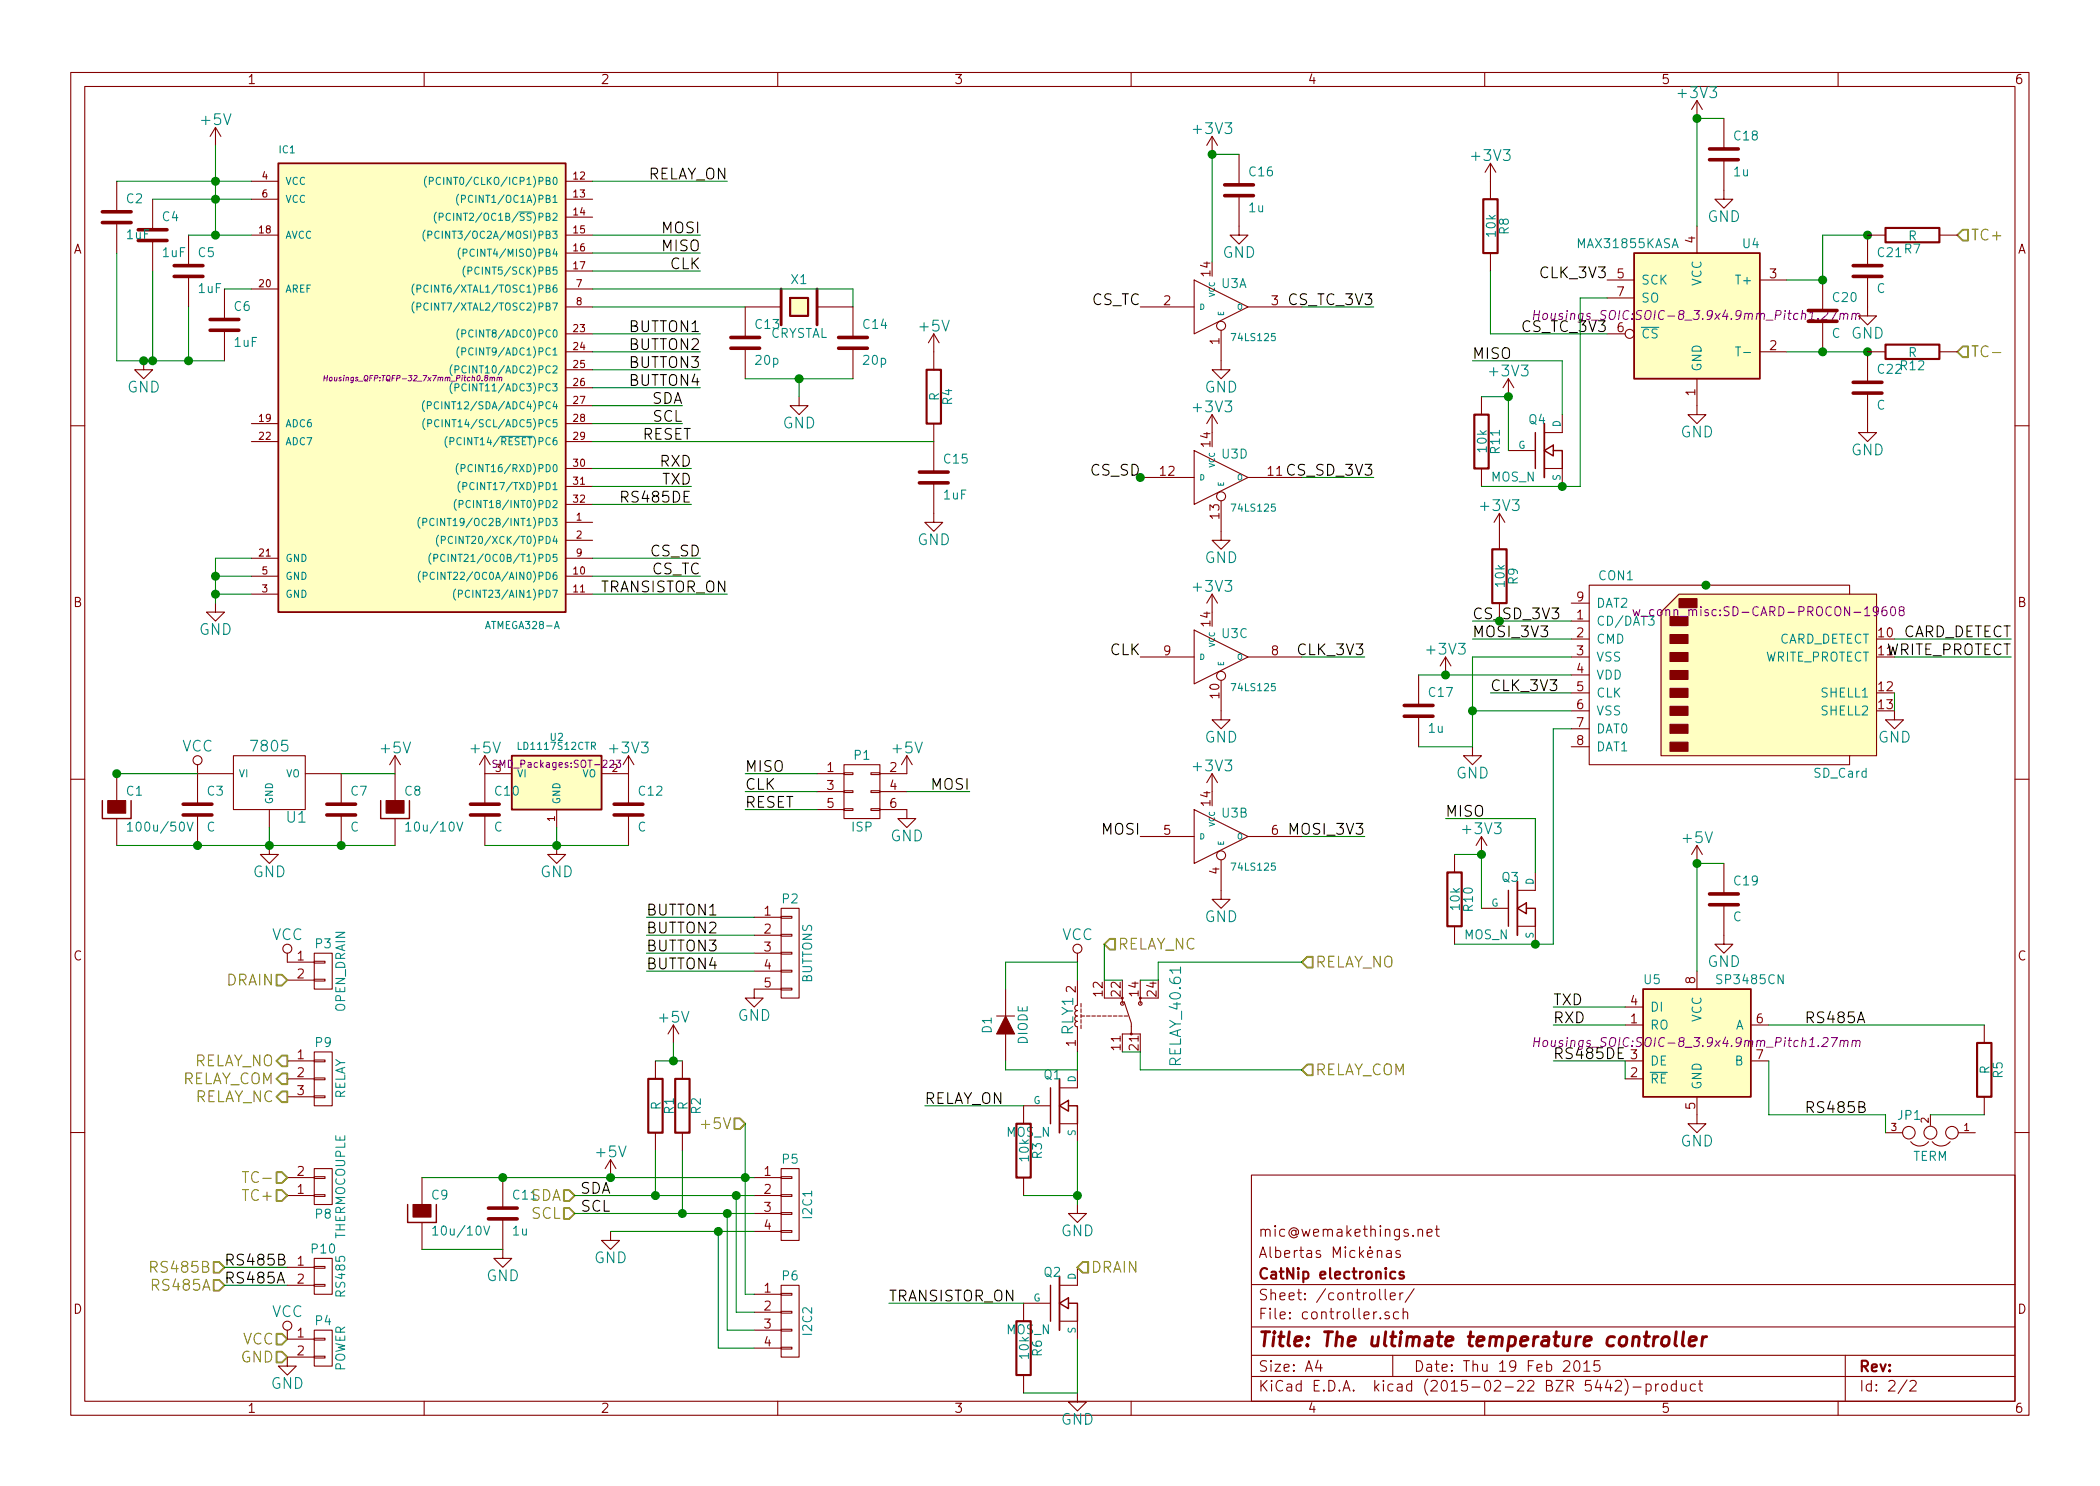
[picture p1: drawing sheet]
EESchema Schematic File Version 2
LIBS:power
LIBS:device
LIBS:transistors
LIBS:conn
LIBS:linear
LIBS:regul
LIBS:74xx
LIBS:cmos4000
LIBS:adc-dac
LIBS:memory
LIBS:xilinx
LIBS:special
LIBS:microcontrollers
LIBS:dsp
LIBS:microchip
LIBS:analog_switches
LIBS:motorola
LIBS:texas
LIBS:intel
LIBS:audio
LIBS:interface
LIBS:digital-audio
LIBS:philips
LIBS:display
LIBS:cypress
LIBS:siliconi
LIBS:opto
LIBS:atmel
LIBS:contrib
LIBS:valves
LIBS:relays
LIBS:w_relay
LIBS:ultimate-temp-controller-cache
EELAYER 25 0
EELAYER END
$Descr A4 11693 8268
encoding utf-8
Sheet 2 2
Title "The ultimate temperature controller"
Date "Thu 19 Feb 2015"
Rev ""
Comp "CatNip electronics"
Comment1 "Albertas Mickėnas"
Comment2 "mic@wemakethings.net"
Comment3 ""
Comment4 ""
$EndDescr
$Comp
L ATMEGA328-A IC1
U 1 1
P 2300 2100
F 0 "IC1" H 1550 3350 40  0000 L BNN
F 1 "ATMEGA328-A" H 2700 700 40  0000 L BNN
F 2 "Housings_QFP:TQFP-32_7x7mm_Pitch0.8mm" H 2300 2100 30  0000 C CIN
F 3 "" H 2300 2100 60  0000 C CNN
	1    2300 2100
	1    0    0    -1  
$EndComp
$Comp
L MAX31855KASA U4
U 1 1
P 9450 1750
F 0 "U4" H 9100 2150 50  0000 L CNN
F 1 "MAX31855KASA" H 9550 2150 50  0000 L CNN
F 2 "Housings_SOIC:SOIC-8_3.9x4.9mm_Pitch1.27mm" H 9450 1750 50  0000 C CIN
F 3 "" H 9450 1750 60  0000 C CNN
	1    9450 1750
	-1   0    0    -1  
$EndComp
$Comp
L SD_Card CON1
U 1 1
P 9650 3750
F 0 "CON1" H 9000 4300 50  0000 C CNN
F 1 "SD_Card" H 10250 3200 50  0000 C CNN
F 2 "w_conn_misc:SD-CARD-PROCON-19608" H 9850 4100 50  0000 C CNN
F 3 "" H 9650 3750 60  0000 C CNN
	1    9650 3750
	1    0    0    -1  
$EndComp
$Comp
L SP3485CN U5
U 1 1
P 9450 5800
F 0 "U5" H 9150 6150 50  0000 L CNN
F 1 "SP3485CN" H 9550 6150 50  0000 L CNN
F 2 "Housings_SOIC:SOIC-8_3.9x4.9mm_Pitch1.27mm" H 9450 5800 50  0000 C CIN
F 3 "" H 9450 5800 60  0000 C CNN
	1    9450 5800
	1    0    0    -1  
$EndComp
$Comp
L 7805 U1
U 1 1
P 1500 4350
F 0 "U1" H 1650 4154 60  0000 C CNN
F 1 "7805" H 1500 4550 60  0000 C CNN
F 2 "Discret:LM78XXV" H 1500 4350 60  0001 C CNN
F 3 "" H 1500 4350 60  0000 C CNN
	1    1500 4350
	1    0    0    -1  
$EndComp
$Comp
L C C4
U 1 1
P 850 1300
F 0 "C4" H 900 1400 50  0000 L CNN
F 1 "1uF" H 900 1200 50  0000 L CNN
F 2 "Capacitors_SMD:C_0603_HandSoldering" H 888 1150 30  0001 C CNN
F 3 "" H 850 1300 60  0000 C CNN
	1    850  1300
	1    0    0    -1  
$EndComp
$Comp
L C C5
U 1 1
P 1050 1500
F 0 "C5" H 1100 1600 50  0000 L CNN
F 1 "1uF" H 1100 1400 50  0000 L CNN
F 2 "Capacitors_SMD:C_0603_HandSoldering" H 1088 1350 30  0001 C CNN
F 3 "" H 1050 1500 60  0000 C CNN
	1    1050 1500
	1    0    0    -1  
$EndComp
$Comp
L C C2
U 1 1
P 650 1200
F 0 "C2" H 700 1300 50  0000 L CNN
F 1 "1uF" H 700 1100 50  0000 L CNN
F 2 "Capacitors_SMD:C_0603_HandSoldering" H 688 1050 30  0001 C CNN
F 3 "" H 650 1200 60  0000 C CNN
	1    650  1200
	1    0    0    -1  
$EndComp
$Comp
L +5V #PWR3
U 1 1
P 1200 800
F 0 "#PWR3" H 1200 650 60  0001 C CNN
F 1 "+5V" H 1200 940 60  0000 C CNN
F 2 "" H 1200 800 60  0000 C CNN
F 3 "" H 1200 800 60  0000 C CNN
	1    1200 800 
	1    0    0    -1  
$EndComp
$Comp
L C C6
U 1 1
P 1250 1800
F 0 "C6" H 1300 1900 50  0000 L CNN
F 1 "1uF" H 1300 1700 50  0000 L CNN
F 2 "Capacitors_SMD:C_0603_HandSoldering" H 1288 1650 30  0001 C CNN
F 3 "" H 1250 1800 60  0000 C CNN
	1    1250 1800
	1    0    0    -1  
$EndComp
$Comp
L GND #PWR1
U 1 1
P 800 2000
F 0 "#PWR1" H 800 1750 60  0001 C CNN
F 1 "GND" H 800 1850 60  0000 C CNN
F 2 "" H 800 2000 60  0000 C CNN
F 3 "" H 800 2000 60  0000 C CNN
	1    800  2000
	1    0    0    -1  
$EndComp
$Comp
L GND #PWR4
U 1 1
P 1200 3350
F 0 "#PWR4" H 1200 3100 60  0001 C CNN
F 1 "GND" H 1200 3200 60  0000 C CNN
F 2 "" H 1200 3350 60  0000 C CNN
F 3 "" H 1200 3350 60  0000 C CNN
	1    1200 3350
	1    0    0    -1  
$EndComp
$Comp
L CRYSTAL X1
U 1 1
P 4450 1700
F 0 "X1" H 4450 1850 50  0000 C CNN
F 1 "CRYSTAL" H 4450 1550 50  0000 C CNN
F 2 "Crystals:Crystal_HC49-SD_SMD" H 4450 1700 60  0001 C CNN
F 3 "" H 4450 1700 60  0000 C CNN
	1    4450 1700
	1    0    0    -1  
$EndComp
$Comp
L C C14
U 1 1
P 4750 1900
F 0 "C14" H 4800 2000 50  0000 L CNN
F 1 "20p" H 4800 1800 50  0000 L CNN
F 2 "Capacitors_SMD:C_0603_HandSoldering" H 4788 1750 30  0001 C CNN
F 3 "" H 4750 1900 60  0000 C CNN
	1    4750 1900
	1    0    0    -1  
$EndComp
$Comp
L C C13
U 1 1
P 4150 1900
F 0 "C13" H 4200 2000 50  0000 L CNN
F 1 "20p" H 4200 1800 50  0000 L CNN
F 2 "Capacitors_SMD:C_0603_HandSoldering" H 4188 1750 30  0001 C CNN
F 3 "" H 4150 1900 60  0000 C CNN
	1    4150 1900
	1    0    0    -1  
$EndComp
$Comp
L GND #PWR18
U 1 1
P 4450 2200
F 0 "#PWR18" H 4450 1950 60  0001 C CNN
F 1 "GND" H 4450 2050 60  0000 C CNN
F 2 "" H 4450 2200 60  0000 C CNN
F 3 "" H 4450 2200 60  0000 C CNN
	1    4450 2200
	1    0    0    -1  
$EndComp
$Comp
L C C15
U 1 1
P 5200 2650
F 0 "C15" H 5250 2750 50  0000 L CNN
F 1 "1uF" H 5250 2550 50  0000 L CNN
F 2 "Capacitors_SMD:C_0603_HandSoldering" H 5238 2500 30  0001 C CNN
F 3 "" H 5200 2650 60  0000 C CNN
	1    5200 2650
	1    0    0    -1  
$EndComp
$Comp
L GND #PWR22
U 1 1
P 5200 2850
F 0 "#PWR22" H 5200 2600 60  0001 C CNN
F 1 "GND" H 5200 2700 60  0000 C CNN
F 2 "" H 5200 2850 60  0000 C CNN
F 3 "" H 5200 2850 60  0000 C CNN
	1    5200 2850
	1    0    0    -1  
$EndComp
$Comp
L R R4
U 1 1
P 5200 2200
F 0 "R4" V 5280 2200 50  0000 C CNN
F 1 "R" V 5207 2201 50  0000 C CNN
F 2 "Resistors_SMD:R_0603_HandSoldering" V 5130 2200 30  0001 C CNN
F 3 "" H 5200 2200 30  0000 C CNN
	1    5200 2200
	1    0    0    -1  
$EndComp
$Comp
L +5V #PWR21
U 1 1
P 5200 1950
F 0 "#PWR21" H 5200 1800 60  0001 C CNN
F 1 "+5V" H 5200 2090 60  0000 C CNN
F 2 "" H 5200 1950 60  0000 C CNN
F 3 "" H 5200 1950 60  0000 C CNN
	1    5200 1950
	1    0    0    -1  
$EndComp
$Comp
L CONN_01X02 P8
U 1 1
P 1800 6600
F 0 "P8" H 1800 6750 50  0000 C CNN
F 1 "THERMOCOUPLE" V 1900 6600 50  0000 C CNN
F 2 "w_conn_screw:mors_2p" H 1800 6600 60  0001 C CNN
F 3 "" H 1800 6600 60  0000 C CNN
	1    1800 6600
	1    0    0    1   
$EndComp
Text HLabel 1600 6650 0    60   Input ~ 0
TC+
Text HLabel 1600 6550 0    60   Input ~ 0
TC-
$Comp
L C C20
U 1 1
P 10150 1750
F 0 "C20" H 10200 1850 50  0000 L CNN
F 1 "C" H 10200 1650 50  0000 L CNN
F 2 "Capacitors_SMD:C_0603_HandSoldering" H 10188 1600 30  0001 C CNN
F 3 "" H 10150 1750 60  0000 C CNN
	1    10150 1750
	1    0    0    -1  
$EndComp
$Comp
L C C21
U 1 1
P 10400 1500
F 0 "C21" H 10450 1600 50  0000 L CNN
F 1 "C" H 10450 1400 50  0000 L CNN
F 2 "Capacitors_SMD:C_0603_HandSoldering" H 10438 1350 30  0001 C CNN
F 3 "" H 10400 1500 60  0000 C CNN
	1    10400 1500
	1    0    0    -1  
$EndComp
$Comp
L GND #PWR42
U 1 1
P 9450 2250
F 0 "#PWR42" H 9450 2000 60  0001 C CNN
F 1 "GND" H 9450 2100 60  0000 C CNN
F 2 "" H 9450 2250 60  0000 C CNN
F 3 "" H 9450 2250 60  0000 C CNN
	1    9450 2250
	1    0    0    -1  
$EndComp
$Comp
L GND #PWR47
U 1 1
P 10400 1700
F 0 "#PWR47" H 10400 1450 60  0001 C CNN
F 1 "GND" H 10400 1550 60  0000 C CNN
F 2 "" H 10400 1700 60  0000 C CNN
F 3 "" H 10400 1700 60  0000 C CNN
	1    10400 1700
	1    0    0    -1  
$EndComp
$Comp
L C C22
U 1 1
P 10400 2150
F 0 "C22" H 10450 2250 50  0000 L CNN
F 1 "C" H 10450 2050 50  0000 L CNN
F 2 "Capacitors_SMD:C_0603_HandSoldering" H 10438 2000 30  0001 C CNN
F 3 "" H 10400 2150 60  0000 C CNN
	1    10400 2150
	1    0    0    -1  
$EndComp
$Comp
L GND #PWR48
U 1 1
P 10400 2350
F 0 "#PWR48" H 10400 2100 60  0001 C CNN
F 1 "GND" H 10400 2200 60  0000 C CNN
F 2 "" H 10400 2350 60  0000 C CNN
F 3 "" H 10400 2350 60  0000 C CNN
	1    10400 2350
	1    0    0    -1  
$EndComp
Text HLabel 10900 1300 2    60   Input ~ 0
TC+
Text HLabel 10900 1950 2    60   Input ~ 0
TC-
$Comp
L LD1117S12CTR U2
U 1 1
P 3100 4350
F 0 "U2" H 3100 4600 40  0000 C CNN
F 1 "LD1117S12CTR" H 3100 4550 40  0000 C CNN
F 2 "SMD_Packages:SOT-223" H 3100 4450 40  0000 C CNN
F 3 "" H 3100 4350 60  0000 C CNN
	1    3100 4350
	1    0    0    -1  
$EndComp
$Comp
L +5V #PWR10
U 1 1
P 2700 4300
F 0 "#PWR10" H 2700 4150 60  0001 C CNN
F 1 "+5V" H 2700 4440 60  0000 C CNN
F 2 "" H 2700 4300 60  0000 C CNN
F 3 "" H 2700 4300 60  0000 C CNN
	1    2700 4300
	1    0    0    -1  
$EndComp
$Comp
L +3V3 #PWR15
U 1 1
P 3500 4300
F 0 "#PWR15" H 3500 4150 60  0001 C CNN
F 1 "+3V3" H 3500 4440 60  0000 C CNN
F 2 "" H 3500 4300 60  0000 C CNN
F 3 "" H 3500 4300 60  0000 C CNN
	1    3500 4300
	1    0    0    -1  
$EndComp
$Comp
L VCC #PWR2
U 1 1
P 1100 4300
F 0 "#PWR2" H 1100 4150 60  0001 C CNN
F 1 "VCC" H 1100 4450 60  0000 C CNN
F 2 "" H 1100 4300 60  0000 C CNN
F 3 "" H 1100 4300 60  0000 C CNN
	1    1100 4300
	1    0    0    -1  
$EndComp
$Comp
L GND #PWR5
U 1 1
P 1500 4700
F 0 "#PWR5" H 1500 4450 60  0001 C CNN
F 1 "GND" H 1500 4550 60  0000 C CNN
F 2 "" H 1500 4700 60  0000 C CNN
F 3 "" H 1500 4700 60  0000 C CNN
	1    1500 4700
	1    0    0    -1  
$EndComp
$Comp
L GND #PWR12
U 1 1
P 3100 4700
F 0 "#PWR12" H 3100 4450 60  0001 C CNN
F 1 "GND" H 3100 4550 60  0000 C CNN
F 2 "" H 3100 4700 60  0000 C CNN
F 3 "" H 3100 4700 60  0000 C CNN
	1    3100 4700
	1    0    0    -1  
$EndComp
$Comp
L C C3
U 1 1
P 1100 4500
F 0 "C3" H 1150 4600 50  0000 L CNN
F 1 "C" H 1150 4400 50  0000 L CNN
F 2 "Capacitors_SMD:C_0603_HandSoldering" H 1138 4350 30  0001 C CNN
F 3 "" H 1100 4500 60  0000 C CNN
	1    1100 4500
	1    0    0    -1  
$EndComp
$Comp
L C C7
U 1 1
P 1900 4500
F 0 "C7" H 1950 4600 50  0000 L CNN
F 1 "C" H 1950 4400 50  0000 L CNN
F 2 "Capacitors_SMD:C_0603_HandSoldering" H 1938 4350 30  0001 C CNN
F 3 "" H 1900 4500 60  0000 C CNN
	1    1900 4500
	1    0    0    -1  
$EndComp
$Comp
L C C10
U 1 1
P 2700 4500
F 0 "C10" H 2750 4600 50  0000 L CNN
F 1 "C" H 2750 4400 50  0000 L CNN
F 2 "Capacitors_SMD:C_0603_HandSoldering" H 2738 4350 30  0001 C CNN
F 3 "" H 2700 4500 60  0000 C CNN
	1    2700 4500
	1    0    0    -1  
$EndComp
$Comp
L C C12
U 1 1
P 3500 4500
F 0 "C12" H 3550 4600 50  0000 L CNN
F 1 "C" H 3550 4400 50  0000 L CNN
F 2 "Capacitors_SMD:C_0603_HandSoldering" H 3538 4350 30  0001 C CNN
F 3 "" H 3500 4500 60  0000 C CNN
	1    3500 4500
	1    0    0    -1  
$EndComp
$Comp
L CAPAPOL C1
U 1 1
P 650 4500
F 0 "C1" H 700 4600 50  0000 L CNN
F 1 "100u/50V" H 700 4400 50  0000 L CNN
F 2 "Capacitors_ThroughHole:Capacitor8x13RM3.8" H 750 4350 30  0001 C CNN
F 3 "" H 650 4500 300 0000 C CNN
	1    650  4500
	1    0    0    -1  
$EndComp
$Comp
L CAPAPOL C8
U 1 1
P 2200 4500
F 0 "C8" H 2250 4600 50  0000 L CNN
F 1 "10u/10V" H 2250 4400 50  0000 L CNN
F 2 "Capacitors_ThroughHole:Capacitor5x6RM2.5" H 2300 4350 30  0001 C CNN
F 3 "" H 2200 4500 300 0000 C CNN
	1    2200 4500
	1    0    0    -1  
$EndComp
$Comp
L +3V3 #PWR41
U 1 1
P 9450 650
F 0 "#PWR41" H 9450 500 60  0001 C CNN
F 1 "+3V3" H 9450 790 60  0000 C CNN
F 2 "" H 9450 650 60  0000 C CNN
F 3 "" H 9450 650 60  0000 C CNN
	1    9450 650 
	1    0    0    -1  
$EndComp
$Comp
L C C18
U 1 1
P 9600 850
F 0 "C18" H 9650 950 50  0000 L CNN
F 1 "1u" H 9650 750 50  0000 L CNN
F 2 "Capacitors_SMD:C_0603_HandSoldering" H 9638 700 30  0001 C CNN
F 3 "" H 9600 850 60  0000 C CNN
	1    9600 850 
	1    0    0    -1  
$EndComp
$Comp
L GND #PWR45
U 1 1
P 9600 1050
F 0 "#PWR45" H 9600 800 60  0001 C CNN
F 1 "GND" H 9600 900 60  0000 C CNN
F 2 "" H 9600 1050 60  0000 C CNN
F 3 "" H 9600 1050 60  0000 C CNN
	1    9600 1050
	1    0    0    -1  
$EndComp
$Comp
L CONN_01X04 P5
U 1 1
P 4400 6700
F 0 "P5" H 4400 6950 50  0000 C CNN
F 1 "I2C1" V 4500 6700 50  0000 C CNN
F 2 "Pin_Headers:Pin_Header_Straight_1x04" H 4400 6700 60  0001 C CNN
F 3 "" H 4400 6700 60  0000 C CNN
	1    4400 6700
	1    0    0    -1  
$EndComp
$Comp
L CONN_01X04 P6
U 1 1
P 4400 7350
F 0 "P6" H 4400 7600 50  0000 C CNN
F 1 "I2C2" V 4500 7350 50  0000 C CNN
F 2 "Pin_Headers:Pin_Header_Straight_1x04" H 4400 7350 60  0001 C CNN
F 3 "" H 4400 7350 60  0000 C CNN
	1    4400 7350
	1    0    0    -1  
$EndComp
$Comp
L +5V #PWR9
U 1 1
P 2200 4300
F 0 "#PWR9" H 2200 4150 60  0001 C CNN
F 1 "+5V" H 2200 4440 60  0000 C CNN
F 2 "" H 2200 4300 60  0000 C CNN
F 3 "" H 2200 4300 60  0000 C CNN
	1    2200 4300
	1    0    0    -1  
$EndComp
$Comp
L +5V #PWR13
U 1 1
P 3400 6550
F 0 "#PWR13" H 3400 6400 60  0001 C CNN
F 1 "+5V" H 3400 6690 60  0000 C CNN
F 2 "" H 3400 6550 60  0000 C CNN
F 3 "" H 3400 6550 60  0000 C CNN
	1    3400 6550
	1    0    0    -1  
$EndComp
$Comp
L GND #PWR14
U 1 1
P 3400 6850
F 0 "#PWR14" H 3400 6600 60  0001 C CNN
F 1 "GND" H 3400 6700 60  0000 C CNN
F 2 "" H 3400 6850 60  0000 C CNN
F 3 "" H 3400 6850 60  0000 C CNN
	1    3400 6850
	1    0    0    -1  
$EndComp
$Comp
L C C11
U 1 1
P 2800 6750
F 0 "C11" H 2850 6850 50  0000 L CNN
F 1 "1u" H 2850 6650 50  0000 L CNN
F 2 "Capacitors_SMD:C_0603_HandSoldering" H 2838 6600 30  0001 C CNN
F 3 "" H 2800 6750 60  0000 C CNN
	1    2800 6750
	1    0    0    -1  
$EndComp
$Comp
L GND #PWR11
U 1 1
P 2800 6950
F 0 "#PWR11" H 2800 6700 60  0001 C CNN
F 1 "GND" H 2800 6800 60  0000 C CNN
F 2 "" H 2800 6950 60  0000 C CNN
F 3 "" H 2800 6950 60  0000 C CNN
	1    2800 6950
	1    0    0    -1  
$EndComp
$Comp
L CAPAPOL C9
U 1 1
P 2350 6750
F 0 "C9" H 2400 6850 50  0000 L CNN
F 1 "10u/10V" H 2400 6650 50  0000 L CNN
F 2 "Capacitors_ThroughHole:Capacitor5x6RM2.5" H 2450 6600 30  0001 C CNN
F 3 "" H 2350 6750 300 0000 C CNN
	1    2350 6750
	1    0    0    -1  
$EndComp
Text HLabel 3200 6650 0    60   Input ~ 0
SDA
Text HLabel 3200 6750 0    60   Input ~ 0
SCL
Text HLabel 4150 6250 0    60   Input ~ 0
+5V
$Comp
L CONN_01X02 P4
U 1 1
P 1800 7500
F 0 "P4" H 1800 7650 50  0000 C CNN
F 1 "POWER" V 1900 7500 50  0000 C CNN
F 2 "w_conn_screw:mors_2p" H 1800 7500 60  0001 C CNN
F 3 "" H 1800 7500 60  0000 C CNN
	1    1800 7500
	1    0    0    -1  
$EndComp
Text HLabel 1600 7450 0    60   Input ~ 0
VCC
Text HLabel 1600 7550 0    60   Input ~ 0
GND
$Comp
L GND #PWR8
U 1 1
P 1600 7550
F 0 "#PWR8" H 1600 7300 60  0001 C CNN
F 1 "GND" H 1600 7400 60  0000 C CNN
F 2 "" H 1600 7550 60  0000 C CNN
F 3 "" H 1600 7550 60  0000 C CNN
	1    1600 7550
	1    0    0    -1  
$EndComp
$Comp
L VCC #PWR7
U 1 1
P 1600 7450
F 0 "#PWR7" H 1600 7300 60  0001 C CNN
F 1 "VCC" H 1600 7600 60  0000 C CNN
F 2 "" H 1600 7450 60  0000 C CNN
F 3 "" H 1600 7450 60  0000 C CNN
	1    1600 7450
	1    0    0    -1  
$EndComp
Text Label 3400 6650 2    60   ~ 0
SDA
Text Label 3400 6750 2    60   ~ 0
SCL
Text HLabel 1250 7150 0    60   Input ~ 0
RS485A
Text HLabel 1250 7050 0    60   Input ~ 0
RS485B
Text Label 1250 7150 0    60   ~ 0
RS485A
Text Label 1250 7050 0    60   ~ 0
RS485B
$Comp
L R R5
U 1 1
P 11050 5950
F 0 "R5" V 11130 5950 50  0000 C CNN
F 1 "R" V 11057 5951 50  0000 C CNN
F 2 "Resistors_SMD:R_0603_HandSoldering" V 10980 5950 30  0001 C CNN
F 3 "" H 11050 5950 30  0000 C CNN
	1    11050 5950
	1    0    0    -1  
$EndComp
Text Label 10050 6200 0    60   ~ 0
RS485B
Text Label 10050 5700 0    60   ~ 0
RS485A
$Comp
L GND #PWR44
U 1 1
P 9450 6200
F 0 "#PWR44" H 9450 5950 60  0001 C CNN
F 1 "GND" H 9450 6050 60  0000 C CNN
F 2 "" H 9450 6200 60  0000 C CNN
F 3 "" H 9450 6200 60  0000 C CNN
	1    9450 6200
	1    0    0    -1  
$EndComp
$Comp
L C C19
U 1 1
P 9600 5000
F 0 "C19" H 9650 5100 50  0000 L CNN
F 1 "C" H 9650 4900 50  0000 L CNN
F 2 "Capacitors_SMD:C_0603_HandSoldering" H 9638 4850 30  0001 C CNN
F 3 "" H 9600 5000 60  0000 C CNN
	1    9600 5000
	1    0    0    -1  
$EndComp
$Comp
L GND #PWR46
U 1 1
P 9600 5200
F 0 "#PWR46" H 9600 4950 60  0001 C CNN
F 1 "GND" H 9600 5050 60  0000 C CNN
F 2 "" H 9600 5200 60  0000 C CNN
F 3 "" H 9600 5200 60  0000 C CNN
	1    9600 5200
	1    0    0    -1  
$EndComp
$Comp
L +5V #PWR43
U 1 1
P 9450 4800
F 0 "#PWR43" H 9450 4650 60  0001 C CNN
F 1 "+5V" H 9450 4940 60  0000 C CNN
F 2 "" H 9450 4800 60  0000 C CNN
F 3 "" H 9450 4800 60  0000 C CNN
	1    9450 4800
	1    0    0    -1  
$EndComp
$Comp
L R R1
U 1 1
P 3650 6150
F 0 "R1" V 3730 6150 50  0000 C CNN
F 1 "R" V 3657 6151 50  0000 C CNN
F 2 "Resistors_SMD:R_0603_HandSoldering" V 3580 6150 30  0001 C CNN
F 3 "" H 3650 6150 30  0000 C CNN
	1    3650 6150
	1    0    0    -1  
$EndComp
$Comp
L R R2
U 1 1
P 3800 6150
F 0 "R2" V 3880 6150 50  0000 C CNN
F 1 "R" V 3807 6151 50  0000 C CNN
F 2 "Resistors_SMD:R_0603_HandSoldering" V 3730 6150 30  0001 C CNN
F 3 "" H 3800 6150 30  0000 C CNN
	1    3800 6150
	1    0    0    -1  
$EndComp
$Comp
L +5V #PWR16
U 1 1
P 3750 5800
F 0 "#PWR16" H 3750 5650 60  0001 C CNN
F 1 "+5V" H 3750 5940 60  0000 C CNN
F 2 "" H 3750 5800 60  0000 C CNN
F 3 "" H 3750 5800 60  0000 C CNN
	1    3750 5800
	1    0    0    -1  
$EndComp
$Comp
L JUMPER3 JP1
U 1 1
P 10750 6300
F 0 "JP1" H 10800 6200 50  0000 L CNN
F 1 "TERM" H 10750 6400 50  0000 C BNN
F 2 "Pin_Arrays:pin_array_1x03" H 10750 6300 60  0001 C CNN
F 3 "" H 10750 6300 60  0000 C CNN
	1    10750 6300
	-1   0    0    1   
$EndComp
Text Label 3800 2250 2    60   ~ 0
SDA
Text Label 3800 2350 2    60   ~ 0
SCL
$Comp
L MOS_N Q1
U 1 1
P 5900 6150
F 0 "Q1" H 5910 6320 50  0000 R CNN
F 1 "MOS_N" H 5850 6000 50  0000 R CNN
F 2 "Transistors_SMD:sot23" H 5900 6150 60  0001 C CNN
F 3 "" H 5900 6150 60  0000 C CNN
	1    5900 6150
	1    0    0    -1  
$EndComp
$Comp
L VCC #PWR23
U 1 1
P 6000 5350
F 0 "#PWR23" H 6000 5200 60  0001 C CNN
F 1 "VCC" H 6000 5500 60  0000 C CNN
F 2 "" H 6000 5350 60  0000 C CNN
F 3 "" H 6000 5350 60  0000 C CNN
	1    6000 5350
	1    0    0    -1  
$EndComp
$Comp
L GND #PWR24
U 1 1
P 6000 6700
F 0 "#PWR24" H 6000 6450 60  0001 C CNN
F 1 "GND" H 6000 6550 60  0000 C CNN
F 2 "" H 6000 6700 60  0000 C CNN
F 3 "" H 6000 6700 60  0000 C CNN
	1    6000 6700
	1    0    0    -1  
$EndComp
$Comp
L DIODE D1
U 1 1
P 5600 5700
F 0 "D1" H 5600 5800 50  0000 C CNN
F 1 "DIODE" H 5600 5600 50  0000 C CNN
F 2 "Diodes_SMD:Diode-SMA_Handsoldering" H 5600 5700 60  0001 C CNN
F 3 "" H 5600 5700 60  0000 C CNN
	1    5600 5700
	0    -1   -1   0   
$EndComp
Text Label 5150 6150 0    60   ~ 0
RELAY_ON
$Comp
L R R3
U 1 1
P 5700 6400
F 0 "R3" V 5780 6400 50  0000 C CNN
F 1 "10k" V 5707 6401 50  0000 C CNN
F 2 "Resistors_SMD:R_0603_HandSoldering" V 5630 6400 30  0001 C CNN
F 3 "" H 5700 6400 30  0000 C CNN
	1    5700 6400
	1    0    0    -1  
$EndComp
Text HLabel 7250 5350 2    60   Input ~ 0
RELAY_NO
Text HLabel 7250 5950 2    60   Input ~ 0
RELAY_COM
$Comp
L +3V3 #PWR35
U 1 1
P 8050 3750
F 0 "#PWR35" H 8050 3600 60  0001 C CNN
F 1 "+3V3" H 8050 3890 60  0000 C CNN
F 2 "" H 8050 3750 60  0000 C CNN
F 3 "" H 8050 3750 60  0000 C CNN
	1    8050 3750
	1    0    0    -1  
$EndComp
$Comp
L GND #PWR36
U 1 1
P 8200 4150
F 0 "#PWR36" H 8200 3900 60  0001 C CNN
F 1 "GND" H 8200 4000 60  0000 C CNN
F 2 "" H 8200 4150 60  0000 C CNN
F 3 "" H 8200 4150 60  0000 C CNN
	1    8200 4150
	1    0    0    -1  
$EndComp
$Comp
L 74LS125 U3
U 1 1
P 6800 1700
F 0 "U3" H 6800 1800 50  0000 L BNN
F 1 "74LS125" H 6850 1550 40  0000 L TNN
F 2 "Housings_SOIC:SOIC-14_3.9x8.7mm_Pitch1.27mm" H 6800 1700 60  0001 C CNN
F 3 "" H 6800 1700 60  0000 C CNN
	1    6800 1700
	1    0    0    -1  
$EndComp
$Comp
L 74LS125 U3
U 2 1
P 6800 4650
F 0 "U3" H 6800 4750 50  0000 L BNN
F 1 "74LS125" H 6850 4500 40  0000 L TNN
F 2 "Housings_SOIC:SOIC-14_3.9x8.7mm_Pitch1.27mm" H 6800 4650 60  0001 C CNN
F 3 "" H 6800 4650 60  0000 C CNN
	2    6800 4650
	1    0    0    -1  
$EndComp
$Comp
L 74LS125 U3
U 3 1
P 6800 3650
F 0 "U3" H 6800 3750 50  0000 L BNN
F 1 "74LS125" H 6850 3500 40  0000 L TNN
F 2 "Housings_SOIC:SOIC-14_3.9x8.7mm_Pitch1.27mm" H 6800 3650 60  0001 C CNN
F 3 "" H 6800 3650 60  0000 C CNN
	3    6800 3650
	1    0    0    -1  
$EndComp
$Comp
L 74LS125 U3
U 4 1
P 6800 2650
F 0 "U3" H 6800 2750 50  0000 L BNN
F 1 "74LS125" H 6850 2500 40  0000 L TNN
F 2 "Housings_SOIC:SOIC-14_3.9x8.7mm_Pitch1.27mm" H 6800 2650 60  0001 C CNN
F 3 "" H 6800 2650 60  0000 C CNN
	4    6800 2650
	1    0    0    -1  
$EndComp
$Comp
L +3V3 #PWR26
U 1 1
P 6750 850
F 0 "#PWR26" H 6750 700 60  0001 C CNN
F 1 "+3V3" H 6750 990 60  0000 C CNN
F 2 "" H 6750 850 60  0000 C CNN
F 3 "" H 6750 850 60  0000 C CNN
	1    6750 850 
	1    0    0    -1  
$EndComp
$Comp
L C C16
U 1 1
P 6900 1050
F 0 "C16" H 6950 1150 50  0000 L CNN
F 1 "1u" H 6950 950 50  0000 L CNN
F 2 "Capacitors_SMD:C_0603_HandSoldering" H 6938 900 30  0001 C CNN
F 3 "" H 6900 1050 60  0000 C CNN
	1    6900 1050
	1    0    0    -1  
$EndComp
$Comp
L GND #PWR34
U 1 1
P 6900 1250
F 0 "#PWR34" H 6900 1000 60  0001 C CNN
F 1 "GND" H 6900 1100 60  0000 C CNN
F 2 "" H 6900 1250 60  0000 C CNN
F 3 "" H 6900 1250 60  0000 C CNN
	1    6900 1250
	1    0    0    -1  
$EndComp
$Comp
L GND #PWR30
U 1 1
P 6800 2000
F 0 "#PWR30" H 6800 1750 60  0001 C CNN
F 1 "GND" H 6800 1850 60  0000 C CNN
F 2 "" H 6800 2000 60  0000 C CNN
F 3 "" H 6800 2000 60  0000 C CNN
	1    6800 2000
	1    0    0    -1  
$EndComp
$Comp
L +3V3 #PWR27
U 1 1
P 6750 2400
F 0 "#PWR27" H 6750 2250 60  0001 C CNN
F 1 "+3V3" H 6750 2540 60  0000 C CNN
F 2 "" H 6750 2400 60  0000 C CNN
F 3 "" H 6750 2400 60  0000 C CNN
	1    6750 2400
	1    0    0    -1  
$EndComp
$Comp
L +3V3 #PWR28
U 1 1
P 6750 3400
F 0 "#PWR28" H 6750 3250 60  0001 C CNN
F 1 "+3V3" H 6750 3540 60  0000 C CNN
F 2 "" H 6750 3400 60  0000 C CNN
F 3 "" H 6750 3400 60  0000 C CNN
	1    6750 3400
	1    0    0    -1  
$EndComp
$Comp
L +3V3 #PWR29
U 1 1
P 6750 4400
F 0 "#PWR29" H 6750 4250 60  0001 C CNN
F 1 "+3V3" H 6750 4540 60  0000 C CNN
F 2 "" H 6750 4400 60  0000 C CNN
F 3 "" H 6750 4400 60  0000 C CNN
	1    6750 4400
	1    0    0    -1  
$EndComp
$Comp
L GND #PWR31
U 1 1
P 6800 2950
F 0 "#PWR31" H 6800 2700 60  0001 C CNN
F 1 "GND" H 6800 2800 60  0000 C CNN
F 2 "" H 6800 2950 60  0000 C CNN
F 3 "" H 6800 2950 60  0000 C CNN
	1    6800 2950
	1    0    0    -1  
$EndComp
$Comp
L GND #PWR32
U 1 1
P 6800 3950
F 0 "#PWR32" H 6800 3700 60  0001 C CNN
F 1 "GND" H 6800 3800 60  0000 C CNN
F 2 "" H 6800 3950 60  0000 C CNN
F 3 "" H 6800 3950 60  0000 C CNN
	1    6800 3950
	1    0    0    -1  
$EndComp
Text Label 7600 4650 2    60   ~ 0
MOSI_3V3
Text Label 7600 3650 2    60   ~ 0
CLK_3V3
Text Label 6350 3650 2    60   ~ 0
CLK
Text Label 6350 4650 2    60   ~ 0
MOSI
Text Label 7650 2650 2    60   ~ 0
CS_SD_3V3
Text Label 7650 1700 2    60   ~ 0
CS_TC_3V3
Text Label 8950 1850 2    60   ~ 0
CS_TC_3V3
Text Label 8950 1550 2    60   ~ 0
CLK_3V3
Text Label 6350 2650 2    60   ~ 0
CS_SD
Text Label 6350 1700 2    60   ~ 0
CS_TC
$Comp
L GND #PWR49
U 1 1
P 10550 3950
F 0 "#PWR49" H 10550 3700 60  0001 C CNN
F 1 "GND" H 10550 3800 60  0000 C CNN
F 2 "" H 10550 3950 60  0000 C CNN
F 3 "" H 10550 3950 60  0000 C CNN
	1    10550 3950
	1    0    0    -1  
$EndComp
$Comp
L C C17
U 1 1
P 7900 3950
F 0 "C17" H 7950 4050 50  0000 L CNN
F 1 "1u" H 7950 3850 50  0000 L CNN
F 2 "Capacitors_SMD:C_0603_HandSoldering" H 7938 3800 30  0001 C CNN
F 3 "" H 7900 3950 60  0000 C CNN
	1    7900 3950
	1    0    0    -1  
$EndComp
Text Label 11200 3550 2    60   ~ 0
CARD_DETECT
Text Label 11200 3650 2    60   ~ 0
WRITE_PROTECT
Text Label 8050 4550 0    60   ~ 0
MISO
Text Label 8200 3450 0    60   ~ 0
CS_SD_3V3
Wire Wire Line
	850  1100 1400 1100
Wire Wire Line
	1050 1300 1400 1300
Wire Wire Line
	650  1000 1400 1000
Wire Wire Line
	1200 800  1200 1300
Connection ~ 1200 1000
Connection ~ 1200 1100
Connection ~ 1200 1300
Wire Wire Line
	1250 1600 1400 1600
Wire Wire Line
	650  2000 1250 2000
Wire Wire Line
	1050 1700 1050 2000
Connection ~ 1050 2000
Wire Wire Line
	850  1500 850  2000
Connection ~ 850  2000
Wire Wire Line
	650  2000 650  1400
Connection ~ 800  2000
Wire Wire Line
	1200 3300 1400 3300
Wire Wire Line
	1200 3100 1200 3350
Wire Wire Line
	1400 3200 1200 3200
Connection ~ 1200 3300
Wire Wire Line
	1400 3100 1200 3100
Connection ~ 1200 3200
Wire Wire Line
	3300 1700 4150 1700
Wire Wire Line
	4150 2100 4750 2100
Wire Wire Line
	4450 2100 4450 2200
Connection ~ 4450 2100
Wire Wire Line
	3300 1600 4750 1600
Wire Wire Line
	4750 1600 4750 1700
Wire Wire Line
	3300 2450 5200 2450
Wire Wire Line
	9950 1950 10400 1950
Connection ~ 10150 1550
Connection ~ 10150 1950
Wire Wire Line
	9950 1550 10150 1550
Wire Wire Line
	10150 1550 10150 1300
Wire Wire Line
	10150 1300 10400 1300
Connection ~ 10400 1950
Connection ~ 10400 1300
Wire Wire Line
	650  4700 2200 4700
Wire Wire Line
	1500 4600 1500 4700
Connection ~ 1500 4700
Wire Wire Line
	2700 4700 3500 4700
Wire Wire Line
	3100 4600 3100 4700
Connection ~ 3100 4700
Connection ~ 650  4300
Connection ~ 1100 4700
Wire Wire Line
	1900 4300 2200 4300
Connection ~ 1900 4700
Wire Wire Line
	9450 650  9600 650 
Wire Wire Line
	9450 1250 9450 650 
Connection ~ 9450 650 
Wire Wire Line
	2350 6550 4200 6550
Wire Wire Line
	3200 6650 4200 6650
Wire Wire Line
	3200 6750 4200 6750
Wire Wire Line
	3400 6850 4200 6850
Wire Wire Line
	4150 6250 4150 7200
Wire Wire Line
	4150 7200 4200 7200
Connection ~ 4150 6550
Wire Wire Line
	4100 6650 4100 7300
Wire Wire Line
	4100 7300 4200 7300
Connection ~ 4100 6650
Wire Wire Line
	4050 6750 4050 7400
Wire Wire Line
	4050 7400 4200 7400
Connection ~ 4050 6750
Wire Wire Line
	4000 6850 4000 7500
Wire Wire Line
	4000 7500 4200 7500
Connection ~ 4000 6850
Wire Wire Line
	2350 6950 2800 6950
Connection ~ 3400 6550
Connection ~ 2800 6550
Wire Wire Line
	650  4300 1100 4300
Wire Wire Line
	1600 7150 1250 7150
Wire Wire Line
	1600 7050 1250 7050
Wire Wire Line
	9850 5700 11050 5700
Wire Wire Line
	9850 5900 9850 6200
Wire Wire Line
	9850 6200 10500 6200
Wire Wire Line
	9450 4800 9600 4800
Wire Wire Line
	9450 5400 9450 4800
Connection ~ 9450 4800
Wire Wire Line
	3650 6400 3650 6650
Connection ~ 3650 6650
Wire Wire Line
	3800 6400 3800 6750
Connection ~ 3800 6750
Wire Wire Line
	3650 5900 3800 5900
Wire Wire Line
	3750 5800 3750 5900
Connection ~ 3750 5900
Wire Wire Line
	10500 6200 10500 6300
Wire Wire Line
	10750 6200 11050 6200
Wire Wire Line
	3300 2250 3800 2250
Wire Wire Line
	3300 2350 3800 2350
Wire Wire Line
	5600 5900 5600 5950
Wire Wire Line
	5600 5950 6000 5950
Wire Wire Line
	5600 5500 5600 5350
Wire Wire Line
	5600 5350 6000 5350
Wire Wire Line
	5700 6150 5150 6150
Wire Wire Line
	5700 6650 6000 6650
Wire Wire Line
	6000 6350 6000 6700
Connection ~ 6000 6650
Wire Wire Line
	6450 5350 7250 5350
Wire Wire Line
	6350 5950 7250 5950
Wire Wire Line
	7900 3750 8750 3750
Wire Wire Line
	8200 3650 8750 3650
Wire Wire Line
	8200 3950 8750 3950
Wire Wire Line
	6750 850  6900 850 
Wire Wire Line
	6750 1450 6750 850 
Connection ~ 6750 850 
Wire Wire Line
	7250 4650 7600 4650
Wire Wire Line
	7250 3650 7600 3650
Wire Wire Line
	7250 2650 7650 2650
Wire Wire Line
	7250 1700 7650 1700
Wire Wire Line
	10550 3850 10550 3950
Connection ~ 8050 3750
Wire Wire Line
	10550 3550 11200 3550
Wire Wire Line
	10550 3650 11200 3650
Wire Wire Line
	8650 4050 8750 4050
Wire Wire Line
	8200 3450 8750 3450
Wire Wire Line
	8750 3850 8300 3850
Wire Wire Line
	8200 3650 8200 4150
Text Label 8300 3850 0    60   ~ 0
CLK_3V3
Wire Wire Line
	8750 3550 8200 3550
Text Label 8200 3550 0    60   ~ 0
MOSI_3V3
Connection ~ 8200 3950
Wire Wire Line
	8200 4150 7900 4150
Wire Wire Line
	3300 1300 3900 1300
Text Label 3900 1300 2    60   ~ 0
MOSI
Wire Wire Line
	3300 1400 3900 1400
Text Label 3900 1400 2    60   ~ 0
MISO
Wire Wire Line
	3300 1500 3900 1500
Text Label 3900 1500 2    60   ~ 0
CLK
Wire Wire Line
	3300 2600 3850 2600
Wire Wire Line
	3300 2700 3850 2700
Text Label 3850 2600 2    60   ~ 0
RXD
Text Label 3850 2700 2    60   ~ 0
TXD
Wire Wire Line
	9050 5600 8650 5600
Wire Wire Line
	9050 5700 8650 5700
Text Label 8650 5600 0    60   ~ 0
TXD
Text Label 8650 5700 0    60   ~ 0
RXD
Wire Wire Line
	9050 5900 9050 6000
Wire Wire Line
	9050 5900 8650 5900
Text Label 8650 5900 0    60   ~ 0
RS485DE
Wire Wire Line
	3300 2800 3850 2800
Text Label 3850 2800 2    60   ~ 0
RS485DE
Wire Wire Line
	3300 3200 3900 3200
Text Label 3900 3200 2    60   ~ 0
CS_TC
Wire Wire Line
	3300 3100 3900 3100
Text Label 3900 3100 2    60   ~ 0
CS_SD
Wire Wire Line
	3300 1000 4050 1000
Text Label 4050 1000 2    60   ~ 0
RELAY_ON
$Comp
L CONN_01X05 P2
U 1 1
P 4400 5300
F 0 "P2" H 4400 5600 50  0000 C CNN
F 1 "BUTTONS" V 4500 5300 50  0000 C CNN
F 2 "Pin_Headers:Pin_Header_Straight_1x05" H 4400 5300 60  0001 C CNN
F 3 "" H 4400 5300 60  0000 C CNN
	1    4400 5300
	1    0    0    -1  
$EndComp
$Comp
L GND #PWR17
U 1 1
P 4200 5500
F 0 "#PWR17" H 4200 5250 60  0001 C CNN
F 1 "GND" H 4200 5350 60  0000 C CNN
F 2 "" H 4200 5500 60  0000 C CNN
F 3 "" H 4200 5500 60  0000 C CNN
	1    4200 5500
	1    0    0    -1  
$EndComp
Wire Wire Line
	4200 5100 3600 5100
Wire Wire Line
	4200 5200 3600 5200
Wire Wire Line
	4200 5300 3600 5300
Wire Wire Line
	4200 5400 3600 5400
Text Label 3600 5100 0    60   ~ 0
BUTTON1
Text Label 3600 5200 0    60   ~ 0
BUTTON2
Text Label 3600 5300 0    60   ~ 0
BUTTON3
Text Label 3600 5400 0    60   ~ 0
BUTTON4
Wire Wire Line
	3300 1850 3900 1850
Wire Wire Line
	3300 1950 3900 1950
Wire Wire Line
	3300 2050 3900 2050
Wire Wire Line
	3300 2150 3900 2150
Text Label 3900 1850 2    60   ~ 0
BUTTON1
Text Label 3900 1950 2    60   ~ 0
BUTTON2
Text Label 3900 2050 2    60   ~ 0
BUTTON3
Text Label 3900 2150 2    60   ~ 0
BUTTON4
$Comp
L CONN_02X03 P1
U 1 1
P 4800 4400
F 0 "P1" H 4800 4600 50  0000 C CNN
F 1 "ISP" H 4800 4200 50  0000 C CNN
F 2 "Pin_Arrays:pin_array_2x03" H 4800 3200 60  0001 C CNN
F 3 "" H 4800 3200 60  0000 C CNN
	1    4800 4400
	1    0    0    -1  
$EndComp
$Comp
L +5V #PWR19
U 1 1
P 5050 4300
F 0 "#PWR19" H 5050 4150 60  0001 C CNN
F 1 "+5V" H 5050 4440 60  0000 C CNN
F 2 "" H 5050 4300 60  0000 C CNN
F 3 "" H 5050 4300 60  0000 C CNN
	1    5050 4300
	1    0    0    -1  
$EndComp
$Comp
L GND #PWR20
U 1 1
P 5050 4500
F 0 "#PWR20" H 5050 4250 60  0001 C CNN
F 1 "GND" H 5050 4350 60  0000 C CNN
F 2 "" H 5050 4500 60  0000 C CNN
F 3 "" H 5050 4500 60  0000 C CNN
	1    5050 4500
	1    0    0    -1  
$EndComp
Wire Wire Line
	5050 4400 5400 4400
Wire Wire Line
	4550 4300 4150 4300
Wire Wire Line
	4550 4400 4150 4400
Wire Wire Line
	4550 4500 4150 4500
Text Label 4150 4300 0    60   ~ 0
MISO
Text Label 4150 4400 0    60   ~ 0
CLK
Text Label 4150 4500 0    60   ~ 0
RESET
Text Label 5400 4400 2    60   ~ 0
MOSI
$Comp
L GND #PWR33
U 1 1
P 6800 4950
F 0 "#PWR33" H 6800 4700 60  0001 C CNN
F 1 "GND" H 6800 4800 60  0000 C CNN
F 2 "" H 6800 4950 60  0000 C CNN
F 3 "" H 6800 4950 60  0000 C CNN
	1    6800 4950
	1    0    0    -1  
$EndComp
$Comp
L CONN_01X03 P9
U 1 1
P 1800 6000
F 0 "P9" H 1800 6200 50  0000 C CNN
F 1 "RELAY" V 1900 6000 50  0000 C CNN
F 2 "w_conn_screw:mors_3p" H 1800 6000 60  0001 C CNN
F 3 "" H 1800 6000 60  0000 C CNN
	1    1800 6000
	1    0    0    -1  
$EndComp
Text HLabel 6150 5250 2    60   Input ~ 0
RELAY_NC
$Comp
L MOS_N Q2
U 1 1
P 5900 7250
F 0 "Q2" H 5910 7420 50  0000 R CNN
F 1 "MOS_N" H 5850 7100 50  0000 R CNN
F 2 "Transistors_TO-220:TO-220_FET-GDS_Vertical_LargePads" H 5900 7250 60  0001 C CNN
F 3 "" H 5900 7250 60  0000 C CNN
	1    5900 7250
	1    0    0    -1  
$EndComp
$Comp
L GND #PWR25
U 1 1
P 6000 7750
F 0 "#PWR25" H 6000 7500 60  0001 C CNN
F 1 "GND" H 6000 7600 60  0000 C CNN
F 2 "" H 6000 7750 60  0000 C CNN
F 3 "" H 6000 7750 60  0000 C CNN
	1    6000 7750
	1    0    0    -1  
$EndComp
$Comp
L R R6
U 1 1
P 5700 7500
F 0 "R6" V 5780 7500 50  0000 C CNN
F 1 "10k" V 5707 7501 50  0000 C CNN
F 2 "Resistors_SMD:R_0603_HandSoldering" V 5630 7500 30  0001 C CNN
F 3 "" H 5700 7500 30  0000 C CNN
	1    5700 7500
	1    0    0    -1  
$EndComp
Wire Wire Line
	5700 7750 6000 7750
Wire Wire Line
	6000 7750 6000 7450
Wire Wire Line
	5700 7250 4950 7250
Text Label 4950 7250 0    60   ~ 0
TRANSISTOR_ON
Wire Wire Line
	3300 3300 4050 3300
Text Label 4050 3300 2    60   ~ 0
TRANSISTOR_ON
Wire Wire Line
	1600 6000 1600 6000
Wire Wire Line
	1600 5900 1600 5900
Text HLabel 1600 5900 0    60   Output ~ 0
RELAY_NO
Text HLabel 1600 6100 0    60   Output ~ 0
RELAY_NC
Text HLabel 1600 6000 0    60   Output ~ 0
RELAY_COM
$Comp
L CONN_01X02 P10
U 1 1
P 1800 7100
F 0 "P10" H 1800 7250 50  0000 C CNN
F 1 "RS485" V 1900 7100 50  0000 C CNN
F 2 "w_conn_screw:mors_2p" H 1800 7100 60  0001 C CNN
F 3 "" H 1800 7100 60  0000 C CNN
	1    1800 7100
	1    0    0    -1  
$EndComp
$Comp
L CONN_01X02 P3
U 1 1
P 1800 5400
F 0 "P3" H 1800 5550 50  0000 C CNN
F 1 "OPEN_DRAIN" V 1900 5400 50  0000 C CNN
F 2 "w_conn_screw:mors_2p" H 1800 5400 60  0001 C CNN
F 3 "" H 1800 5400 60  0000 C CNN
	1    1800 5400
	1    0    0    -1  
$EndComp
$Comp
L VCC #PWR6
U 1 1
P 1600 5350
F 0 "#PWR6" H 1600 5200 60  0001 C CNN
F 1 "VCC" H 1600 5500 60  0000 C CNN
F 2 "" H 1600 5350 60  0000 C CNN
F 3 "" H 1600 5350 60  0000 C CNN
	1    1600 5350
	1    0    0    -1  
$EndComp
Text HLabel 6000 7050 2    60   Input ~ 0
DRAIN
Text HLabel 1600 5450 0    60   Input ~ 0
DRAIN
$Comp
L R R10
U 1 1
P 8100 5000
F 0 "R10" V 8180 5000 50  0000 C CNN
F 1 "10k" V 8107 5001 50  0000 C CNN
F 2 "Resistors_SMD:R_0603_HandSoldering" V 8030 5000 30  0001 C CNN
F 3 "" H 8100 5000 30  0000 C CNN
	1    8100 5000
	1    0    0    -1  
$EndComp
$Comp
L +3V3 #PWR37
U 1 1
P 8250 4750
F 0 "#PWR37" H 8250 4600 60  0001 C CNN
F 1 "+3V3" H 8250 4890 60  0000 C CNN
F 2 "" H 8250 4750 60  0000 C CNN
F 3 "" H 8250 4750 60  0000 C CNN
	1    8250 4750
	1    0    0    -1  
$EndComp
$Comp
L R R9
U 1 1
P 8350 3200
F 0 "R9" V 8430 3200 50  0000 C CNN
F 1 "10k" V 8357 3201 50  0000 C CNN
F 2 "Resistors_SMD:R_0603_HandSoldering" V 8280 3200 30  0001 C CNN
F 3 "" H 8350 3200 30  0000 C CNN
	1    8350 3200
	1    0    0    -1  
$EndComp
Connection ~ 6350 2650
$Comp
L R R8
U 1 1
P 8300 1250
F 0 "R8" V 8380 1250 50  0000 C CNN
F 1 "10k" V 8307 1251 50  0000 C CNN
F 2 "Resistors_SMD:R_0603_HandSoldering" V 8230 1250 30  0001 C CNN
F 3 "" H 8300 1250 30  0000 C CNN
	1    8300 1250
	1    0    0    -1  
$EndComp
$Comp
L MOS_N Q3
U 1 1
P 8450 5050
F 0 "Q3" H 8460 5220 50  0000 R CNN
F 1 "MOS_N" H 8400 4900 50  0000 R CNN
F 2 "Transistors_SMD:sot23" H 8450 5050 60  0001 C CNN
F 3 "" H 8450 5050 60  0000 C CNN
	1    8450 5050
	1    0    0    -1  
$EndComp
Wire Wire Line
	8100 5250 8650 5250
Wire Wire Line
	8650 5250 8650 4050
Wire Wire Line
	8550 4850 8550 4550
Wire Wire Line
	8550 4550 8050 4550
Wire Wire Line
	8100 4750 8250 4750
Connection ~ 8250 4750
Connection ~ 8550 5250
Wire Wire Line
	8250 4750 8250 5050
Text Label 8200 2000 0    60   ~ 0
MISO
$Comp
L R R11
U 1 1
P 8250 2450
F 0 "R11" V 8330 2450 50  0000 C CNN
F 1 "10k" V 8257 2451 50  0000 C CNN
F 2 "Resistors_SMD:R_0603_HandSoldering" V 8180 2450 30  0001 C CNN
F 3 "" H 8250 2450 30  0000 C CNN
	1    8250 2450
	1    0    0    -1  
$EndComp
$Comp
L +3V3 #PWR40
U 1 1
P 8400 2200
F 0 "#PWR40" H 8400 2050 60  0001 C CNN
F 1 "+3V3" H 8400 2340 60  0000 C CNN
F 2 "" H 8400 2200 60  0000 C CNN
F 3 "" H 8400 2200 60  0000 C CNN
	1    8400 2200
	1    0    0    -1  
$EndComp
$Comp
L MOS_N Q4
U 1 1
P 8600 2500
F 0 "Q4" H 8610 2670 50  0000 R CNN
F 1 "MOS_N" H 8550 2350 50  0000 R CNN
F 2 "Transistors_SMD:sot23" H 8600 2500 60  0001 C CNN
F 3 "" H 8600 2500 60  0000 C CNN
	1    8600 2500
	1    0    0    -1  
$EndComp
Wire Wire Line
	8250 2700 8800 2700
Wire Wire Line
	8800 2700 8800 1650
Wire Wire Line
	8700 2300 8700 2000
Wire Wire Line
	8700 2000 8200 2000
Wire Wire Line
	8250 2200 8400 2200
Connection ~ 8400 2200
Connection ~ 8700 2700
Wire Wire Line
	8400 2200 8400 2500
Wire Wire Line
	8800 1650 8950 1650
Connection ~ 9500 3250
Text Label 3850 2450 2    60   ~ 0
RESET
$Comp
L +3V3 #PWR38
U 1 1
P 8300 1000
F 0 "#PWR38" H 8300 850 60  0001 C CNN
F 1 "+3V3" H 8300 1140 60  0000 C CNN
F 2 "" H 8300 1000 60  0000 C CNN
F 3 "" H 8300 1000 60  0000 C CNN
	1    8300 1000
	1    0    0    -1  
$EndComp
$Comp
L +3V3 #PWR39
U 1 1
P 8350 2950
F 0 "#PWR39" H 8350 2800 60  0001 C CNN
F 1 "+3V3" H 8350 3090 60  0000 C CNN
F 2 "" H 8350 2950 60  0000 C CNN
F 3 "" H 8350 2950 60  0000 C CNN
	1    8350 2950
	1    0    0    -1  
$EndComp
Connection ~ 8350 3450
Wire Wire Line
	8950 1850 8300 1850
Wire Wire Line
	8300 1850 8300 1500
$Comp
L R R7
U 1 1
P 10650 1300
F 0 "R7" V 10730 1300 50  0000 C CNN
F 1 "R" V 10657 1301 50  0000 C CNN
F 2 "" V 10580 1300 30  0000 C CNN
F 3 "" H 10650 1300 30  0000 C CNN
	1    10650 1300
	0    1    1    0   
$EndComp
$Comp
L R R12
U 1 1
P 10650 1950
F 0 "R12" V 10730 1950 50  0000 C CNN
F 1 "R" V 10657 1951 50  0000 C CNN
F 2 "" V 10580 1950 30  0000 C CNN
F 3 "" H 10650 1950 30  0000 C CNN
	1    10650 1950
	0    1    1    0   
$EndComp
$Comp
L RELAY_40.61 RLY1
U 1 1
P 6200 5650
F 0 "RLY1" H 6200 5900 60  0000 C CNN
F 1 "RELAY_40.61" H 6200 5300 60  0000 C CNN
F 2 "" H 6200 5550 60  0000 C CNN
F 3 "" H 6200 5550 60  0000 C CNN
	1    6200 5650
	0    -1   -1   0   
$EndComp
Wire Wire Line
	6000 5350 6000 5450
Wire Wire Line
	6000 5950 6000 5850
Wire Wire Line
	6250 5450 6150 5450
Wire Wire Line
	6150 5450 6150 5250
Wire Wire Line
	6450 5350 6450 5450
Wire Wire Line
	6450 5450 6350 5450
Wire Wire Line
	6250 5850 6350 5850
Wire Wire Line
	6350 5850 6350 5950
$EndSCHEMATC
